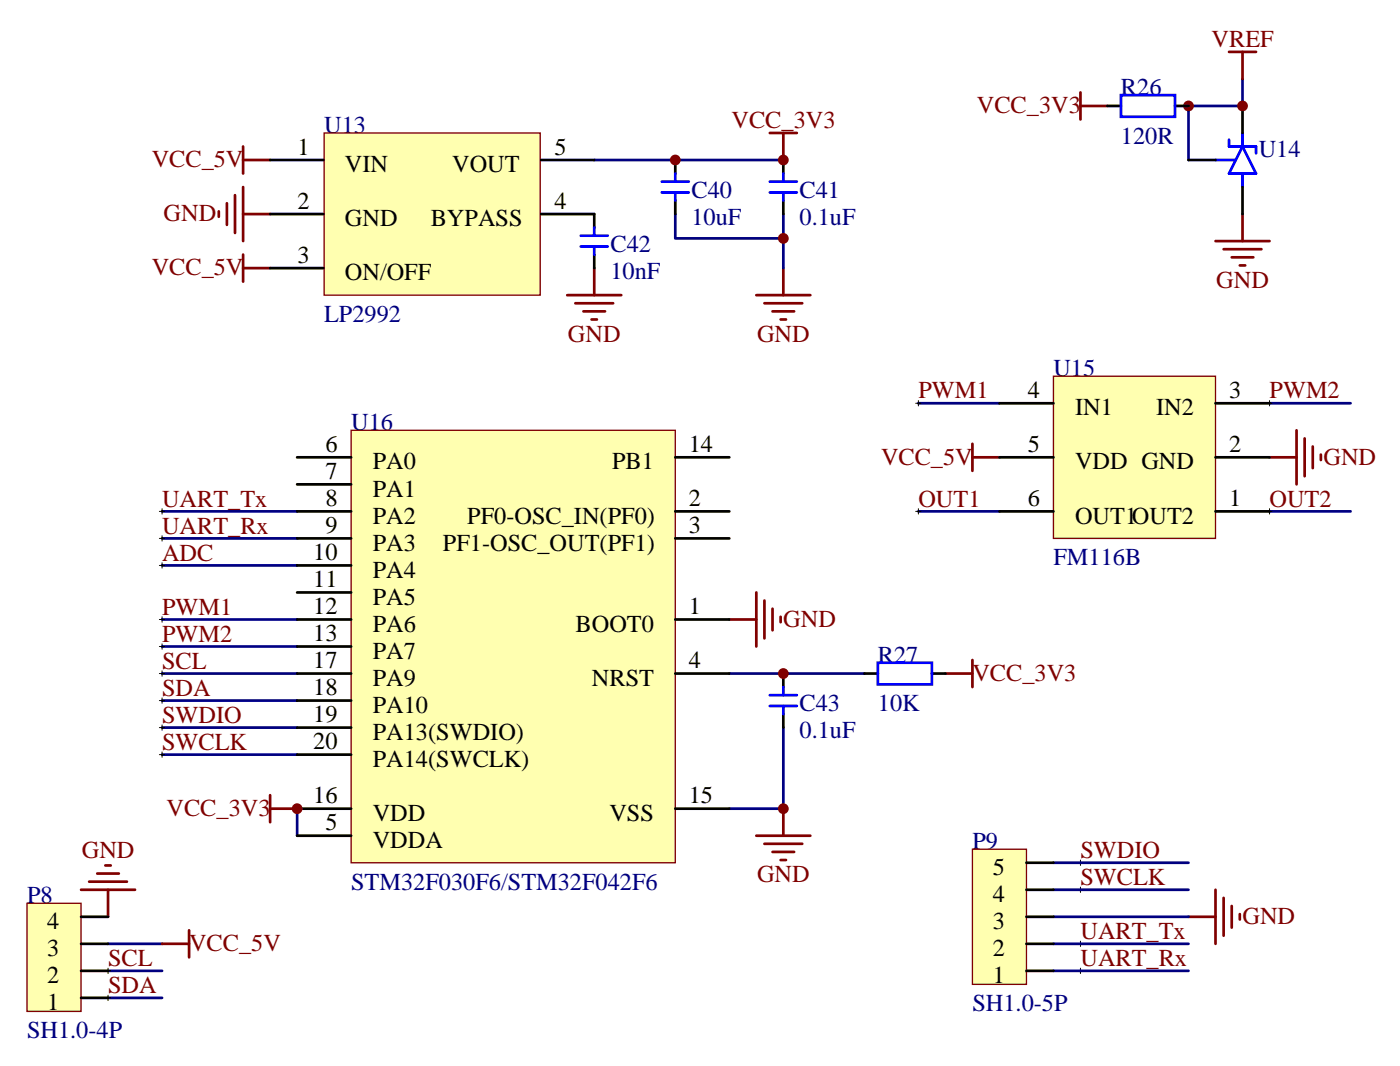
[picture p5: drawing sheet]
<svg xmlns="http://www.w3.org/2000/svg" width="183mm" height="139mm" viewBox="0 0 183 139" stroke-linecap="round" stroke-linejoin="round" font-family="sans-serif">
<g fill="none" stroke="#800000" stroke-width=".35">
<path d="M31.7 19.1v3.5M100.5 17.4h3.6M102.3 17.4v3.5M141.1 13.8h3.5M141.1 12.1v3.5M160.5 6.8h3.5M162.3 6.8v3.5M28.6 27.6v.7M29.6 26.5v2.9M30.7 25.5v4.9M31.7 27.9h3.6M31.7 24.4v7.1"/>
<path d="M31.7 33.2v3.6M31.7 20.9h3.6M31.7 35h3.6M74.1 38.5h7M75.1 39.6h5M77.6 35v3.5M98.8 38.5h7M99.8 39.6h5M102.3 35v3.5M158.7 31.5h7.1M159.8 32.5h4.9M160.9 33.6h2.8"/>
<path d="M161.9 34.6h.7M162.3 27.9v3.6M76.2 40.6h2.8M77.3 41.7h.7M100.9 40.6h2.8M102 41.7h.7M127 59.7h3.5M127 57.9v3.6M165.8 59.7h3.5M169.3 56.2v7M170.4 57.2v5M171.4 58.3v2.8"/>
<path d="M172.5 59.3v.7M98.8 77.3v7.1M99.8 78.4v4.9M100.9 79.4v2.9M95.2 80.9h3.6M102 80.5v.7M123.5 87.9h3.5M127 86.1v3.6M10.6 116.1h7M11.6 115.1h5M12.7 114h2.8M13.8 113h.7"/>
<path d="M14.1 116.1v3.6M35.3 105.6h3.5M35.3 103.8v3.5M98.8 109.1h7M99.8 110.1h5M100.9 111.2h2.8M102 112.3h.7M102.3 105.6v3.5M155.2 119.7h3.5M158.7 116.1v7.1M159.8 117.2v4.9M160.9 118.3v2.8"/>
<path d="M161.9 119.3v.7M21.2 123.2h3.5M24.7 121.4v3.6"/>
</g>
<g fill="none" stroke="#000080" stroke-width=".35">
<path d="M162.3 10.3v3.5h-7.1v7.1M77.6 20.9h24.7M88.2 27.9v3.2h14.1v-3.2M102.3 31.1v3.9M119.9 52.6h10.6M165.8 52.6h10.6M21.2 73.8h17.6M21.2 66.7h17.6M21.2 70.3h17.6M119.9 66.7h10.6M165.8 66.7h10.6M21.2 80.9h17.6"/>
<path d="M21.2 84.4h17.6M21.2 95h17.6M21.2 98.5h17.6M21.2 87.9h17.6M21.2 91.4h17.6M95.2 87.9h17.7M102.3 95v10.6h-7.1M38.8 105.6v3.5M137.6 116.1h17.6M137.6 112.6h17.6M137.6 119.7h17.6M14.1 126.7h7.1"/>
<path d="M14.1 123.2h7.1M14.1 130.2h7.1M137.6 126.7h17.6M137.6 123.2h17.6"/>
</g>
<g fill="none" stroke="#000" stroke-width=".13">
<path d="M119.6 52.6h.7M119.9 52.3v.7M165.5 52.6h.7M165.8 52.3v.7M20.8 73.8h.7M20.8 66.7h.7M20.8 70.3h.7M21.2 66.4v.7M21.2 69.9v.7M21.2 73.4v.8M119.6 66.7h.7M119.9 66.4v.7"/>
<path d="M165.5 66.7h.7M165.8 66.4v.7M20.8 80.9h.7M20.8 84.4h.7M20.8 95h.7M20.8 98.5h.7M20.8 87.9h.7M20.8 91.4h.7M21.2 80.5v.7M21.2 84v.7M21.2 87.6v.7M21.2 91.1v.7"/>
<path d="M21.2 94.6v.7M21.2 98.1v.7M140.8 112.6h.7M140.8 116.1h.7M141.1 112.3v.7M141.1 115.8v.7M13.8 126.7h.7M13.8 130.2h.7M14.1 126.4v.7M14.1 129.9v.7M140.8 123.2h.7M140.8 126.7h.7"/>
<path d="M141.1 122.8v.7M141.1 126.4v.7"/>
</g>
<path d="M45.9 56.2h42.3v56.4h-42.3z" fill="#ffffb0" stroke="#800000" stroke-width=".18"/>
<g fill="none" stroke="#000" stroke-width=".35">
<path d="M38.8 59.7h7.1M88.2 59.7h7M38.8 63.2h7.1M38.8 66.7h7.1M38.8 70.3h7.1M38.8 73.8h7.1M38.8 77.3h7.1M88.2 66.7h7M88.2 70.3h7M38.8 80.9h7.1M38.8 87.9h7.1M38.8 84.4h7.1"/>
<path d="M38.8 91.4h7.1M38.8 95h7.1M38.8 98.5h7.1M88.2 80.9h7M88.2 87.9h7M38.8 105.6h7.1M38.8 109.1h7.1M88.2 105.6h7"/>
</g>
<path d="M137.6 49.1h21.1v21.2h-21.1z" fill="#ffffb0" stroke="#800000" stroke-width=".18"/>
<path d="M77.6 27.9v1.8M77.6 33.2v1.8M88.2 20.9v1.7M88.2 26.2v1.7M102.3 20.9v1.7M102.3 26.2v1.7M130.5 59.7h7.1M130.5 52.6h7.1M158.7 59.7h7.1M158.7 52.6h7.1M130.5 66.7h7.1M158.7 66.7h7.1" fill="none" stroke="#000" stroke-width=".35"/>
<path d="M75.8 32.2h3.6M75.8 30.8h3.6M77.6 29.7v1.1M77.6 32.2v1M86.4 23.7h3.6M86.4 25.1h3.6M88.2 22.6v1.1M88.2 25.1v1.1M100.5 23.7h3.6M100.5 25.1h3.6M102.3 22.6v1.1M102.3 25.1v1.1" fill="none" stroke="#00f" stroke-width=".35"/>
<path d="M42.3 17.4h28.3v21.1h-28.3z" fill="#ffffb0" stroke="#800000" stroke-width=".18"/>
<path d="M162.3 13.8v3.6M35.3 20.9h6.9M35.3 27.9h6.9M35.3 35h6.9M70.7 20.9h6.9M70.7 27.9h6.9M155.2 20.9h3.5M162.3 24.4v3.5M102.3 87.9v1.8M102.3 93.2v1.8" fill="none" stroke="#000" stroke-width=".35"/>
<path d="M160.5 18.2v.9h3.5v.9M162.3 19.1l1.7 3.5h-3.5zM162.3 17.4v1.7M158.7 20.9h2.7M162.3 22.6v1.8M100.5 90.7h3.6M100.5 92.1h3.6M102.3 89.7v1M102.3 92.1v1.1" fill="none" stroke="#00f" stroke-width=".35"/>
<path d="M127 110.8h7.1v17.7h-7.1z" fill="#ffffb0" stroke="#800000" stroke-width=".18"/>
<path d="M134.1 119.7h3.5M134.1 116.1h3.5M134.1 112.6h3.5M134.1 126.7h3.5M134.1 123.2h3.5" fill="none" stroke="#000" stroke-width=".35"/>
<path d="M3.5 117.9h7.1v14.1h-7.1z" fill="#ffffb0" stroke="#800000" stroke-width=".18"/>
<path d="M10.6 119.7h3.5M10.6 130.2h3.5M10.6 126.7h3.5M10.6 123.2h3.5" fill="none" stroke="#000" stroke-width=".35"/>
<g fill="#800000">
<circle cx="38.8" cy="105.6" r=".71"/>
<circle cx="88.2" cy="20.9" r=".71"/>
<circle cx="102.3" cy="105.6" r=".71"/>
<circle cx="102.3" cy="87.9" r=".71"/>
<circle cx="102.3" cy="31.1" r=".71"/>
<circle cx="102.3" cy="20.9" r=".71"/>
<circle cx="155.2" cy="13.8" r=".71"/>
<circle cx="162.3" cy="13.8" r=".71"/>
</g>
<path d="M144.6 13.8h1.8M153.5 13.8h1.7M112.9 87.9h1.8M121.7 87.9h1.8" fill="none" stroke="#000" stroke-width=".35"/>
<path d="M146.4 12.4h7.1v2.8h-7.1zM114.7 86.5h7v2.8h-7z" fill="none" stroke="#00f" stroke-width=".35"/>
<g font-size="3.2" fill="#800000">
<text x="158.2" y="6.1">VREF</text>
<text x="95.5" y="16.7">VCC_3V3</text>
<text x="127.6" y="14.8">VCC_3V3</text>
<text x="19.8" y="21.8">VCC_5V</text>
<text x="21.4" y="28.9">GND</text>
<text x="19.8" y="35.9">VCC_5V</text>
<text x="158.8" y="37.5">GND</text>
<text x="74.2" y="44.6">GND</text>
<text x="98.9" y="44.6">GND</text>
<text x="119.9" y="52">PWM1</text>
<text x="165.8" y="52">PWM2</text>
<text x="115.1" y="60.6">VCC_5V</text>
<text x="172.9" y="60.6">GND</text>
<text x="21.2" y="66.1">UART_Tx</text>
<text x="21.2" y="69.6">UART_Rx</text>
<text x="119.9" y="66.1">OUT1</text>
<text x="165.8" y="66.1">OUT2</text>
<text x="21.2" y="73.2">ADC</text>
<text x="21.2" y="80.2">PWM1</text>
<text x="21.2" y="83.7">PWM2</text>
<text x="102.3" y="81.8">GND</text>
<text x="21.2" y="87.3">SCL</text>
<text x="127" y="88.9">VCC_3V3</text>
<text x="21.2" y="94.3">SWDIO</text>
<text x="21.2" y="90.8">SDA</text>
<text x="21.2" y="97.9">SWCLK</text>
<text x="21.8" y="106.5">VCC_3V3</text>
<text x="10.7" y="112">GND</text>
<text x="141.1" y="112">SWDIO</text>
<text x="98.9" y="115.1">GND</text>
<text x="141.1" y="115.5">SWCLK</text>
<text x="24.7" y="124.1">VCC_5V</text>
<text x="141.1" y="122.6">UART_Tx</text>
<text x="162.3" y="120.6">GND</text>
<text x="14.1" y="126.1">SCL</text>
<text x="14.1" y="129.6">SDA</text>
<text x="141.1" y="126.1">UART_Rx</text>
</g>
<g font-size="3.2" fill="#000080">
<text x="42.3" y="17.4">U13</text>
<text x="146.4" y="12.4">R26</text>
<text x="146.4" y="18.8">120R</text>
<text x="164.4" y="20.5">U14</text>
<text x="90.3" y="25.8">C40</text>
<text x="90.3" y="29.4">10uF</text>
<text x="104.4" y="25.8">C41</text>
<text x="104.4" y="29.4">0.1uF</text>
<text x="79.7" y="32.9">C42</text>
<text x="79.7" y="36.4">10nF</text>
<text x="42.3" y="42.1">LP2992</text>
<text x="137.6" y="49.1">U15</text>
<text x="45.9" y="56.2">U16</text>
<text x="137.6" y="73.8">FM116B</text>
<text x="114.7" y="86.5">R27</text>
<text x="104.4" y="92.9">C43</text>
<text x="114.7" y="92.9">10K</text>
<text x="104.4" y="96.4">0.1uF</text>
<text x="127" y="110.8">P9</text>
<text x="3.5" y="117.9">P8</text>
<text x="45.9" y="116.1">STM32F030F6/STM32F042F6</text>
<text x="3.5" y="135.5">SH1.0-4P</text>
<text x="127" y="132">SH1.0-5P</text>
</g>
<g font-size="3.2">
<text x="38.9" y="20.2">1</text>
<text x="45" y="22.5">VIN</text>
<text x="59" y="22.5">VOUT</text>
<text x="72.4" y="20.2">5</text>
<text x="38.9" y="27.2">2</text>
<text x="45" y="29.5">GND</text>
<text x="56.3" y="29.5">BYPASS</text>
<text x="72.4" y="27.2">4</text>
<text x="38.9" y="34.3">3</text>
<text x="45" y="36.6">ON/OFF</text>
<text x="134.2" y="51.9">4</text>
<text x="160.5" y="51.9">3</text>
<text x="42.5" y="59">6</text>
<text x="90" y="59">14</text>
<text x="134.2" y="59">5</text>
<text x="140.4" y="54.2">IN1</text>
<text x="151" y="54.2">IN2</text>
<text x="160.5" y="59">2</text>
<text x="42.5" y="62.5">7</text>
<text x="48.7" y="61.3">PA0</text>
<text x="48.7" y="64.8">PA1</text>
<text x="79.9" y="61.3">PB1</text>
<text x="140.4" y="61.3">VDD GND</text>
<text x="42.5" y="66">8</text>
<text x="42.5" y="69.6">9</text>
<text x="48.7" y="68.3">PA2</text>
<text x="48.7" y="71.9">PA3</text>
<text x="57.8" y="71.9">PF1-OSC_OUT(PF1)</text>
<text x="61" y="68.3">PF0-OSC_IN(PF0)</text>
<text x="90" y="66">2</text>
<text x="90" y="69.6">3</text>
<text x="134.2" y="66">6</text>
<text x="140.4" y="68.3">OUT1OUT2</text>
<text x="160.5" y="66">1</text>
<text x="40.9" y="73.1">10</text>
<text x="40.9" y="76.6">11</text>
<text x="48.7" y="75.4">PA4</text>
<text x="40.9" y="80.2">12</text>
<text x="40.9" y="83.7">13</text>
<text x="48.7" y="78.9">PA5</text>
<text x="48.7" y="82.4">PA6</text>
<text x="75.2" y="82.4">BOOT0</text>
<text x="90" y="80.2">1</text>
<text x="40.9" y="87.2">17</text>
<text x="48.7" y="86">PA7</text>
<text x="48.7" y="89.5">PA9</text>
<text x="77.3" y="89.5">NRST</text>
<text x="90" y="87.2">4</text>
<text x="40.9" y="90.7">18</text>
<text x="40.9" y="94.3">19</text>
<text x="48.7" y="93">PA10</text>
<text x="40.9" y="97.8">20</text>
<text x="48.7" y="96.6">PA13(SWDIO)</text>
<text x="48.7" y="100.1">PA14(SWCLK)</text>
<text x="40.9" y="104.8">16</text>
<text x="48.7" y="107.1">VDD</text>
<text x="79.6" y="107.1">VSS</text>
<text x="90" y="104.8">15</text>
<text x="42.5" y="108.4">5</text>
<text x="48.7" y="110.7">VDDA</text>
<text x="129.6" y="117.7">4</text>
<text x="129.6" y="114.2">5</text>
<text x="6.2" y="124.8">3</text>
<text x="6.2" y="121.2">4</text>
<text x="129.6" y="124.8">2</text>
<text x="129.6" y="121.2">3</text>
<text x="6.2" y="131.8">1</text>
<text x="6.2" y="128.3">2</text>
<text x="129.6" y="128.3">1</text>
</g>
</svg>
